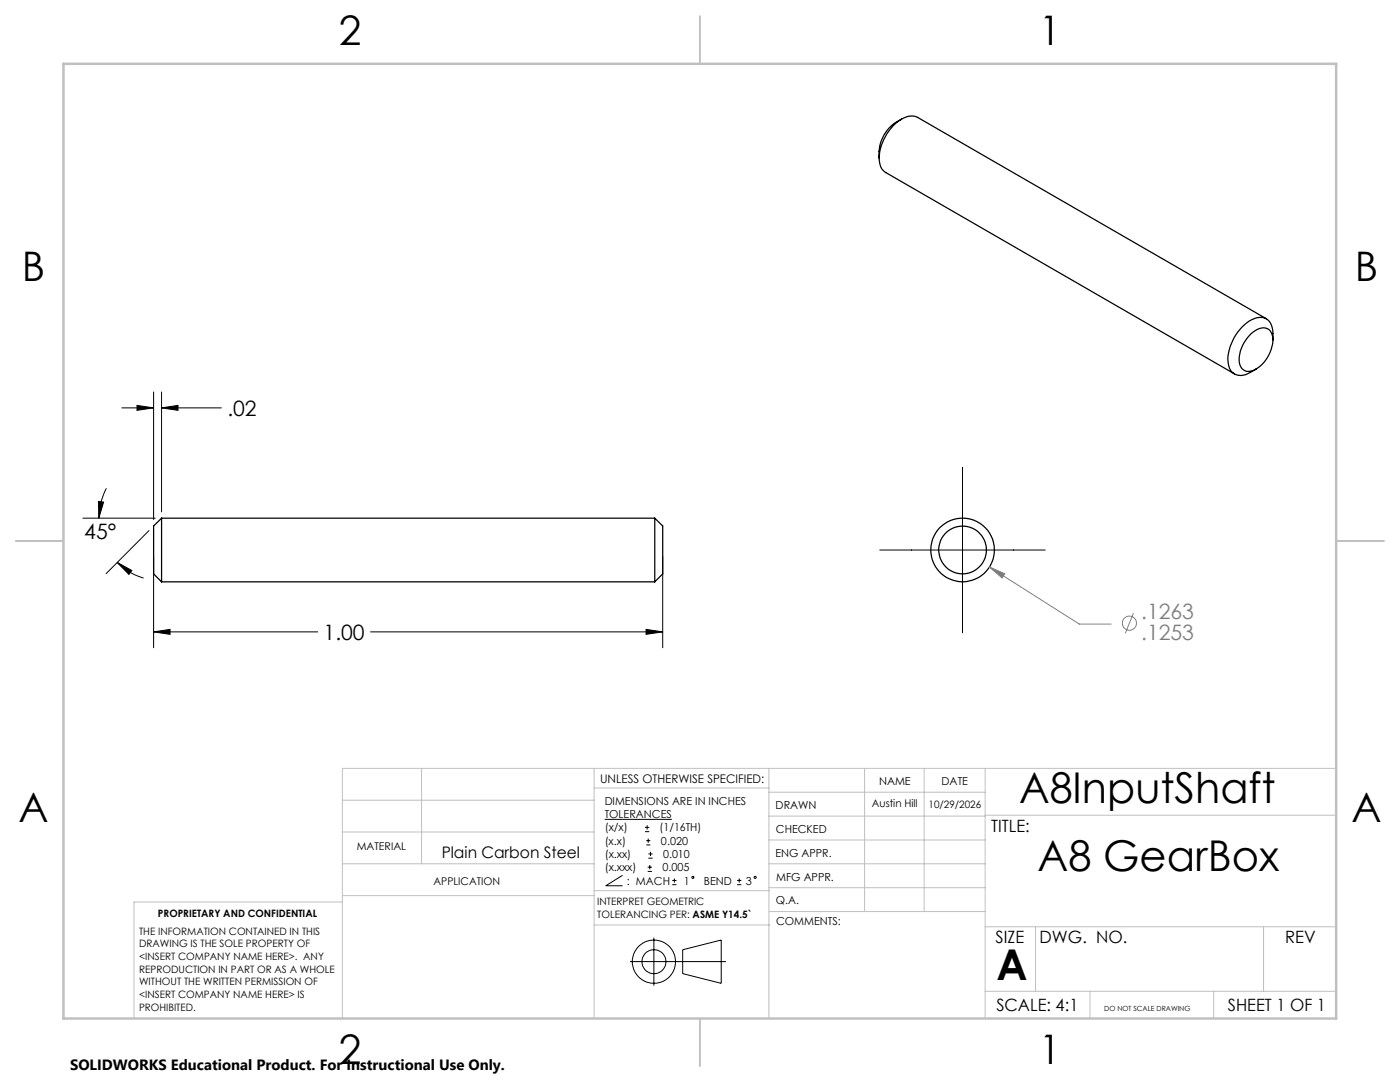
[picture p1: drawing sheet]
<svg xmlns="http://www.w3.org/2000/svg" width="279mm" height="216mm" viewBox="0 0 279 216" stroke-linecap="round" stroke-linejoin="round" font-family="sans-serif">
<g fill="none" stroke="#000" stroke-width=".25">
<path d="M180 23.7a7.7 7.7 0 0 0-4.6 7.8M249.6 66.6a3.2 3.2 0 0 1 3.5-.9 3.4 3.4 0 0 1 .6 4 6.2 6.2 0 0 1-4.3 4.4 2 2 0 0 1-2.1-2.5 7.6 7.6 0 0 1 2.3-5zM252.7 63.6l-69.6-40.2a3.7 3.7 0 0 0-3.9 .8 9.7 9.7 0 0 0-3.7 8.3l.1 .4a2.3 2.3 0 0 0 1.2 1.5l69.6 40.2M254 67.8v-1.3a2.81 2.81 0 0 0-2.4-3.2 7.1 7.1 0 0 0-5.3 4 7.6 7.6 0 0 0-.9 6.2 2.67 2.67 0 0 0 4.2 .8l1-.6M32.2 103.4v12.7M32.2 103.4l-1.5 1.6v9.5l1.5 1.6M32.2 116.1h98.5M32.2 103.4h98.5M130.7 103.4l1.6 1.6v9.5l-1.6 1.6M130.7 103.4v12.7"/>
<circle cx="192.1" cy="109.7" r="4.8"/>
<circle cx="192.1" cy="109.7" r="6.4"/>
</g>
<g fill="none" stroke="#000" stroke-width=".2">
<path d="M30.7 78.2v25.5M32.2 78.2v23.9M21.2 97.4l-.2 .5a12.8 12.8 0 0 0-1.3 5.5M24.3 81.4h6.4M27.3 80.9l3.4 .5-3.4 .5zM32.2 81.4l3.3-.5v1zM32.2 81.4h12M16.5 103.4h14.5M19.6 100l1.1 .2-1 3.2zM23.4 112.2l2.9 1.6-.6 .8zM23.4 112.2a12.3 12.3 0 0 0 5.2 3.2M29.7 105.9l-8.5 8.6"/>
<path d="M30.7 111v18.3M132.3 111v18.3M30.7 126.1l3.2-.5v1zM30.7 126.1h32.7M73.9 126.1h58.4M128.9 125.6l3.4 .5-3.4 .5z"/>
</g>
<g fill="none" stroke="#c0c0c0" stroke-width=".2">
<path d="M68.3 159.7h50.3M84.1 153.3v19.1M118.6 153.3v49.9M118.6 157.2h34.9M153.5 153.3v49.9M153.5 158.1h43.1M172.5 153.3v28.6M184.4 153.3v28.6M196.6 153.3v49.9M266.7 153.3h-198.4v49.9M68.3 178.7h50.3M68.3 172.4h50.3"/>
<path d="M68.3 166h50.3M68.3 180h-41.6v23.2M118.6 177.7h35M153.5 167.6h43.1M153.5 162.8h43.1M153.5 172.4h43.1M153.5 177.1h43.1M196.6 162.7h70.1M118.6 184.6h35M153.6 181.9h43M196.6 197.8h70.1M196.6 184.9h70.1"/>
<path d="M206.7 184.9v12.9M217.5 197.8v5.4M242.2 197.8v5.4M252.2 184.9v12.9"/>
</g>
<path d="M139.7 3.2v9.5M3.1 107.9h9.6M266.7 107.9h9.5M139.7 203.2v9.6" fill="none" stroke="#c0c0c0" stroke-width=".25"/>
<path d="M12.7 12.7h254v190.5h-254z" fill="none" stroke="#c0c0c0" stroke-width=".5"/>
<path d="M27.3 80.9l3.4 .5-3.4 .5zM32.2 81.4l3.3-.5v1zM19.6 100l1.1 .2-1 3.2zM23.4 112.2l2.9 1.6-.6 .8zM30.7 126.1l3.2-.5v1zM128.9 125.6l3.4 .5-3.4 .5z" fill="#000"/>
<g fill="none" stroke="#808080" stroke-width=".2">
<path d="M197.4 113.1l3.1 1.4-.5 .8zM197.4 113.1l18 11.4h6.4M226.2 122.3l-1.6 4.1"/>
<circle cx="225.4" cy="124.3" r="1.41"/>
</g>
<path d="M197.4 113.1l3.1 1.4-.5 .8z" fill="#808080"/>
<g fill="none" stroke="#000" stroke-width=".2">
<path d="M192.1 93.2v33.1M175.6 109.7h33M120.7 163.5h13.4M124.2 174.7l-3.3 2h3.3M128.7 165.9h.9M128.7 165.1h.9M129 168.6h.8M129 167.7h.8M129.2 164.7v.8M129.3 173.9h.8M129.3 173h.8M129.4 167.3v.9"/>
<path d="M129.4 171.2h.8M129.4 170.4h.8M129.7 172.6v.9M129.8 170v.8M134.2 176.5h.8M134.2 175.7h.8M134.6 175.3v.8M147.1 176.5h.9M147.1 175.7h.9M147.5 175.3v.8M125.7 191.9h19.2M130.5 187.1v9.6"/>
<path d="M136.2 189.5l7.7-1.9v8.6l-7.7-1.9z"/>
<circle cx="138.3" cy="175.1" r=".21"/>
<circle cx="150.7" cy="175.1" r=".21"/>
<circle cx="130.5" cy="191.9" r="2.39"/>
<circle cx="130.5" cy="191.9" r="4.3"/>
</g>
<g font-size="8.5">
<text x="203.4" y="160.2">A8InputShaft</text>
<text x="207.1" y="173.8">A8 GearBox</text>
<text x="198.9" y="195.5">A</text>
</g>
<g font-size="8.1">
<text x="67.6" y="8.9">2</text>
<text x="207.3" y="8.9">1</text>
<text x="4.4" y="56.2">B</text>
<text x="270.4" y="56.2">B</text>
<text x="3.7" y="164.1">A</text>
<text x="269.7" y="164.1">A</text>
<text x="67.6" y="212.4">2</text>
<text x="207.3" y="212.4">1</text>
</g>
<g font-size="4.2">
<text x="45.4" y="83">.02</text>
<text x="16.8" y="107.5">45°</text>
<text x="64.6" y="127.7">1.00</text>
</g>
<g font-size="4.2" fill="#808080">
<text x="227.7" y="123.6">.1263</text>
<text x="227.7" y="127.7">.1253</text>
</g>
<g font-size="3.4">
<text x="197.8" y="166">TITLE:</text>
<text x="198.7" y="188.1">SIZE</text>
<text x="207.5" y="188.1">DWG. NO.</text>
<text x="256.5" y="188.2">REV</text>
<text x="198.8" y="201.7">SCALE: 4:1</text>
<text x="245.1" y="201.7">SHEET 1 OF 1</text>
</g>
<text font-size="3.2" x="88.2" y="171.2">Plain Carbon Steel</text>
<text font-size="3" x="14" y="213.5">SOLIDWORKS Educational Product. For Instructional Use Only.</text>
<text font-size="2.4" x="119.8" y="156.2">UNLESS OTHERWISE SPECIFIED:</text>
<g font-size="2.2">
<text x="120.7" y="160.6">DIMENSIONS ARE IN INCHES</text>
<text x="154.8" y="161.4">DRAWN</text>
<text x="175.4" y="156.6">NAME</text>
<text x="187.9" y="156.7">DATE</text>
<text x="120.7" y="163.3">TOLERANCES</text>
<text x="120.7" y="165.9">(x/x)</text>
<text x="131.6" y="165.9">(1/16TH)</text>
<text x="154.9" y="166.3">CHECKED</text>
<text x="120.7" y="168.6">(x.x)</text>
<text x="120.7" y="171.2">(x.xx)</text>
<text x="120.7" y="173.9">(x.xxx)</text>
<text x="131.9" y="168.6">0.020</text>
<text x="132.2" y="173.9">0.005</text>
<text x="132.3" y="171.2">0.010</text>
<text x="154.8" y="170.9">ENG APPR.</text>
<text x="125.1" y="176.5">: MACH</text>
<text x="136.5" y="176.5">1</text>
<text x="140.5" y="176.5">BEND</text>
<text x="148.9" y="176.5">3</text>
<text x="154.9" y="175.7">MFG APPR.</text>
<text x="154.9" y="180.4">Q.A.</text>
<text x="154.9" y="184.6">COMMENTS:</text>
</g>
<g font-size="2.1">
<text x="174" y="161.1">Austin Hill</text>
<text x="71.2" y="169.7">MATERIAL</text>
<text x="86.5" y="176.5">APPLICATION</text>
</g>
<g font-size="2">
<text x="185.3" y="161.2">10/29/2026</text>
<text x="31.5" y="182.9">PROPRIETARY AND CONFIDENTIAL</text>
<text x="119.2" y="180.6">INTERPRET GEOMETRIC</text>
<text x="119.2" y="183.1">TOLERANCING PER: ASME Y14.5`</text>
<text x="27.8" y="186.5">THE INFORMATION CONTAINED IN THIS</text>
<text x="27.8" y="189">DRAWING IS THE SOLE PROPERTY OF</text>
<text x="27.8" y="191.6">&lt;INSERT COMPANY NAME HERE&gt;. ANY</text>
<text x="27.8" y="194.1">REPRODUCTION IN PART OR AS A WHOLE</text>
<text x="27.8" y="196.6">WITHOUT THE WRITTEN PERMISSION OF</text>
<text x="27.8" y="199.1">&lt;INSERT COMPANY NAME HERE&gt; IS</text>
<text x="27.8" y="201.7">PROHIBITED.</text>
</g>
<text font-size="1.4" x="220.4" y="201.7">DO NOT SCALE DRAWING</text>
</svg>
